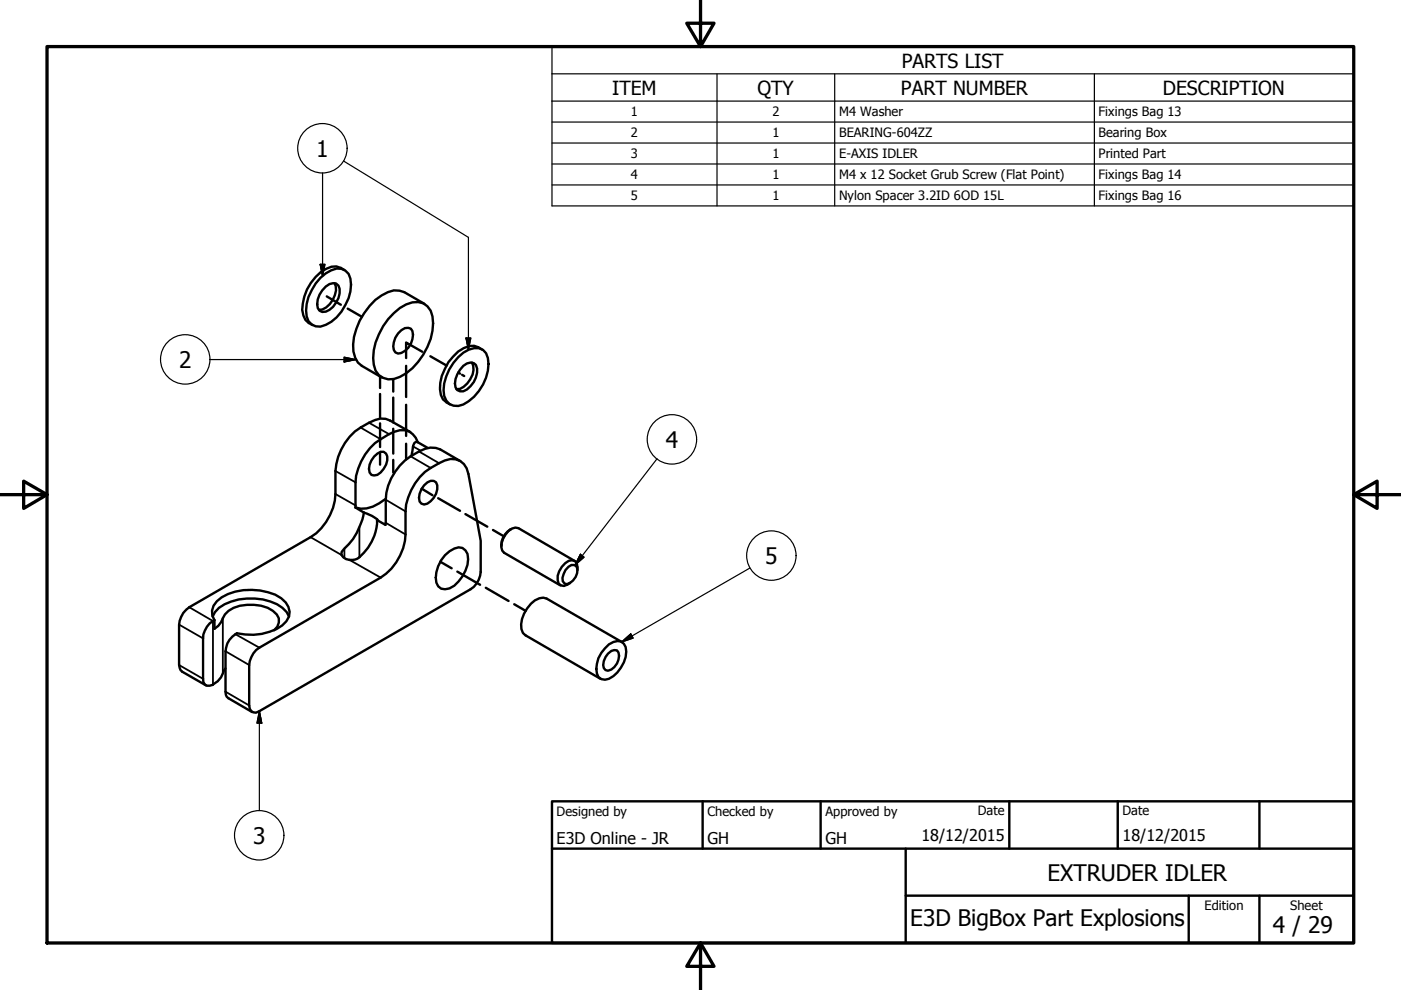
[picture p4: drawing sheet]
<svg xmlns="http://www.w3.org/2000/svg" width="297mm" height="210mm" viewBox="0 0 297 210" stroke-linecap="round" stroke-linejoin="round" font-family="sans-serif">
<!-- layer: Tweak Trail (ISO) -->
<g fill="none" stroke="#000" stroke-width=".51">
<path d="M69.3 62.8l3 1.8M73.7 65.4l3 1.8M80.6 79.8v2.5M86.1 77.6v6.6M89.5 74.6l-3.4-2v3.3M91.2 75.5l3.5 2M97.2 79l.3 .2M98 79.5l.4 .2M80.6 83.5v5.1M80.6 89.8v5M80.6 96v2.5M83.4 80.4v2.6"/>
<path d="M83.4 84.3v5.3M83.4 90.9v5.3M83.4 97.5v2.6M86.1 85.8v6.6M86.1 94.1v3.3M83.4 100.2l.2 .1M89.4 103.6l2.3 1.4M92.9 105.6l4.6 2.7M93.3 119.1l2.5 1.4M98.7 109l4.6 2.7M104.5 112.4l2.3 1.3M97 121.2l4.8 2.8"/>
<path d="M103 124.6l4.8 2.8M109 128.1l2.4 1.4"/>
</g>
<!-- layer: Visible (ISO) -->
<g fill="none" stroke="#000" stroke-width=".51">
<path d="M67.9 58.9a5.4 5.4 0 0 1 4.5-1.9 2.93 2.93 0 0 1 2 3.4 10.4 10.4 0 0 1-5.3 8.5 2.67 2.67 0 0 1-4.1-1.8 9.7 9.7 0 0 1 2.9-8.2zM73 57.2a3.2 3.2 0 0 0-3.8-.2 10.2 10.2 0 0 0-5.1 8.7 3.3 3.3 0 0 0 2.2 3.2M69.1 60.7a1.78 1.78 0 0 1 2.7-.1 4.5 4.5 0 0 1-2.7 5.5h-.8l-.5-.2a3.1 3.1 0 0 1 0-3.4zM70.9 60a4.6 4.6 0 0 1-2.6 5.6l-.7 .1M83.5 66.4a7 7 0 0 1 5.1-2.4 3.4 3.4 0 0 1 3.1 3.1 13.3 13.3 0 0 1-6.9 12.8 3.6 3.6 0 0 1-5.6-2.6 12.8 12.8 0 0 1 4.3-10.9zM85.1 70l.8-.4 .7-.1 .5 .2a2.96 2.96 0 0 1 0 3.2 3.6 3.6 0 0 1-2.7 2.1 1.69 1.69 0 0 1-.9-2.4l.3-1 .6-.9zM90 64.4l-4.3-2.5a4.6 4.6 0 0 0-4.8 .7 13.5 13.5 0 0 0-6 11.9l.4 1.4 .6 1 .8 .7 4.3 2.4M97.2 75.7a5.2 5.2 0 0 1 4.3-1.9 2.93 2.93 0 0 1 2.1 3.4 10.2 10.2 0 0 1-5.4 8.6 2.86 2.86 0 0 1-3-.2 2.86 2.86 0 0 1-1.2-2.9 10.7 10.7 0 0 1 3.2-7zM98.2 77.6a1.78 1.78 0 0 1 2.7-.2 4.6 4.6 0 0 1-2.7 5.6h-.7a1.83 1.83 0 0 1-.9-2.6l.4-1.1zM100.1 76.9a4.4 4.4 0 0 1-2.6 5.6h-.7M102.2 74.1a3.2 3.2 0 0 0-3.9-.3 10 10 0 0 0-5 8.7 3.1 3.1 0 0 0 2.1 3.3M108.4 112.2a3.9 3.9 0 0 0-2.1 3.6"/>
<path d="M121.8 118.9l-11.9-6.9a2.39 2.39 0 0 0-2.7 1.3 3.6 3.6 0 0 0-.7 3.4l.4 .5 11.9 6.9M55 137.3a4.7 4.7 0 0 0-2.2 3.7M120.5 120.2l.7-.4h.6a1.7 1.7 0 0 1 .2 2.5 2.12 2.12 0 0 1-2.3 1.4l-.4-.5a3.7 3.7 0 0 1 1.2-3zM122.4 120.9l-.1-1.4-.4-.5-.6-.2a3.8 3.8 0 0 0-3.1 3.3l.2 1.6 .5 .4 .7 .1 1.2-.6M128.3 137.4a3.4 3.4 0 0 1 3.3-1.4 2.68 2.68 0 0 1 1.1 3.3 7.4 7.4 0 0 1-3.6 4.6 1.72 1.72 0 0 1-2.5-1.1 6.1 6.1 0 0 1 1.7-5.4zM128.9 138.6l.7-.6 .6-.2 .6 .1a2.59 2.59 0 0 1-.6 3.5l-.6 .6-.7 .2-.5-.1a2.1 2.1 0 0 1 0-2.8zM131.8 136.1l-15.9-9.2a3 3 0 0 0-3.3 1.1 5.8 5.8 0 0 0-1.7 6.2l.5 .5 15.9 9.2"/>
</g>
<!-- layer: Border (ISO) -->
<g fill="none" stroke="#000" stroke-width=".38">
<path d="M71.1 99.9l4.3 2.4M76.5 90.6l4.2 2.5M78.2 89.6l4.3 2.4M87.1 96.7l4.2 2.5M87.6 94.7l1.6 .8M88.8 95.7l4.3 2.5M65.8 113.9l6.7 3.8M71.1 104.7l4.3 2.5M73 116.3v2M74.1 118.7l6.6 3.8M76.2 111.7v6.4M81.8 110.8l4.2 2.5"/>
<path d="M81.8 106l4.2 2.4M38 132.4l5.1 3M40.1 128.7l5 3v13.5M47.2 131.1v11.7M47.8 138.1l5 2.9M49.9 134.5l5.1 2.8M38 141l5.1 2.9M47.8 146.7l5 2.9"/>
</g>
<g fill="none" stroke="#000" stroke-width=".51">
<path d="M79.3 96.8l1.4-1h.6a1.91 1.91 0 0 1 .6 2.7 3.3 3.3 0 0 1-2.6 2.3l-.6-.1a2.49 2.49 0 0 1 0-3.1zM87 91.6l-4.3-2.4a4.3 4.3 0 0 0-4.5 .4 12 12 0 0 0-7.1 10.3v4.8a11.7 11.7 0 0 1-5.3 9.2l-25.7 14.8a4.7 4.7 0 0 0-2.1 3.7v8.6l.3 1.1 .3 .3 5.1 2.9M88.6 93.8a3.4 3.4 0 0 0-5-2.3 12.3 12.3 0 0 0-8.2 10.8v5.3M90.7 95l-2.2-1.3a.86 .86 0 0 0-.9 1l-.4 1.9M97.6 97.8l-4.3-2.5a4.6 4.6 0 0 0-4.5 .4 12 12 0 0 0-7 10.3l-.1 5.3-1.8-1M75.4 107.6l1.8 1.1M77.2 108.7a14.9 14.9 0 0 1-4.5 8 .94 .94 0 0 0 .1 1.4 3 3 0 0 0 4.4-.9 10.1 10.1 0 0 0 2.7-6.9M77.2 108.7l1.7 .7 1.1 .7 .1 .2h-.2M81.8 105.8a7.1 7.1 0 0 1-6.4 1.8M89.9 102.9a1.71 1.71 0 0 1 2.6-.6 3.6 3.6 0 0 1-2.6 4.7l-.6-.2a2.46 2.46 0 0 1 0-3.1zM94.4 117.7a3.9 3.9 0 0 1 3.6-1.5l.7 .5a4.3 4.3 0 0 1 0 4.3 7.4 7.4 0 0 1-3.4 3.7 2.03 2.03 0 0 1-2.2-.1 2.03 2.03 0 0 1-.7-2.1 7.5 7.5 0 0 1 2-4.8zM45.1 130.7a5.6 5.6 0 0 1 3.9-3.2 12.6 12.6 0 0 1 10.9 1.4l.9 .9 .5 .9"/>
<path d="M45.5 131.5a3.1 3.1 0 0 1 .5-4 11.5 11.5 0 0 1 10.8-1.9 5.6 5.6 0 0 1 4.6 4.1 4.3 4.3 0 0 1-2.8 3.7 12.6 12.6 0 0 1-8.4 .9 4.5 4.5 0 0 0-2.4 3.8v8.6l.3 1 5.4 3.3M45.5 131.5a4.5 4.5 0 0 0-2.4 3.9v9.2a1.26 1.26 0 0 0 2 .5 4.2 4.2 0 0 0 2.3-2.9l.4-.5M45.5 131.5v1.8a6 6 0 0 0 2.2-3 7.9 7.9 0 0 1 7.7-1.9 4.9 4.9 0 0 1 3.7 2.7v.9l-.3 .9-.7 .7M55 137.3l25.7-14.8a11.6 11.6 0 0 0 5.3-9.2v-4.9a12.2 12.2 0 0 1 9.5-11.1 3.5 3.5 0 0 1 3.8 3.2l2.6 14.2v6.6a4.8 4.8 0 0 1-2.1 3.6l-45.5 26.2a1.33 1.33 0 0 1-1.5-1.5v-8.6"/>
</g>
<!-- layer: Symbol (ISO) -->
<g fill="none" stroke="#000" stroke-width=".25">
<path d="M117 15.7v-5.8h170v5.8M117 15.7h170v5.7M117 15.7v28h170v-22.3M152 15.7v28M177 15.7v28M232 15.7v28M68.4 36.7v21.8M72.8 34.1l26.5 16.2v23.8M117 21.4h170M117 25.9h170M117 30.3h170M117 34.8h170"/>
<path d="M117 39.2h170M67.9 56h1l-.5 2.5zM44.6 76.2h30.8M73 75.7l2.4 .5-2.4 .5zM98.8 71.7h1l-.5 2.4zM139.3 97.3l-17.4 22.5M123.1 117.5l.7 .6-1.9 1.7zM131.8 136.1l1.9-1.7 .5 .9zM159 120.4l-27.2 15.7M55 150.8l.5 2.5h-1zM55 150.8v21.1"/>
<circle cx="68.4" cy="31.4" r="5.2"/>
<circle cx="39.3" cy="76.2" r="5.2"/>
<circle cx="142.5" cy="93.2" r="5.2"/>
<circle cx="163.5" cy="117.8" r="5.2"/>
<circle cx="55" cy="177.1" r="5.2"/>
</g>
<!-- layer: Border (ISO) -->
<path d="M148.5 -.1v10l-2.9-5h5.8l-2.9 5M10 9.9h277v190h-277zM0 104.9h10l-5-2.9v5.8l5-2.9M287 104.9l5 2.9v-5.8l-5 2.9h10M148.5 199.9l2.9 5h-5.8l2.9-5v10" fill="none" stroke="#000" stroke-width=".7"/>
<!-- layer: Title (ISO) -->
<path d="M117 169.9h170v30h-170zM117 179.9h170M149 169.9v10M174 169.9v10M192 179.9v20M214 169.9v10M237 169.9v10M267 169.9v10M192 189.9h95M252 189.9v10M267 189.9v10" fill="none" stroke="#000" stroke-width=".51"/>
<!-- layer: Symbol (ISO) -->
<path d="M67.9 56l.5 2.5zM67.9 56h1l-.5 2.5zM73 76.7l2.4-.5zM73 75.7l2.4 .5-2.4 .5zM98.8 71.7l.5 2.4zM98.8 71.7h1l-.5 2.4zM123.1 117.5l-1.2 2.3zM123.1 117.5l.7 .6-1.9 1.7zM131.8 136.1l1.9-1.7zM131.8 136.1l1.9-1.7 .5 .9zM55 150.8l.5 2.5zM55 150.8l.5 2.5h-1z" fill="#000" stroke="#000" stroke-width=".25"/>
<g font-size="4.8">
<text x="67.1" y="33.2">1</text>
<text x="38" y="78">2</text>
<text x="141.2" y="94.9">4</text>
<text x="162.2" y="119.5">5</text>
<text x="53.7" y="178.9">3</text>
<text x="222.1" y="186.7">EXTRUDER IDLER</text>
<text x="193" y="196.3">E3D BigBox Part Explosions</text>
<text x="269.9" y="197.8">4 / 29</text>
</g>
<g font-size="4.1">
<text x="191.2" y="14.3">PARTS LIST</text>
<text x="129.8" y="20">ITEM</text>
<text x="160.6" y="20.1">QTY</text>
<text x="191" y="20">PART NUMBER</text>
<text x="246.6" y="20.1">DESCRIPTION</text>
</g>
<g font-size="3.4">
<text x="118" y="178.9">E3D Online - JR</text>
<text x="150" y="178.9">GH</text>
<text x="175" y="178.9">GH</text>
<text x="195.4" y="178.3">18/12/2015</text>
<text x="238" y="178.3">18/12/2015</text>
</g>
<g font-size="2.7">
<text x="133.7" y="24.7">1</text>
<text x="133.7" y="29.1">2</text>
<text x="163.8" y="24.7">2</text>
<text x="163.8" y="29.1">1</text>
<text x="177.9" y="24.7">M4 Washer</text>
<text x="177.9" y="29.1">BEARING-604ZZ</text>
<text x="232.9" y="24.7">Fixings Bag 13</text>
<text x="232.9" y="29.1">Bearing Box</text>
<text x="133.7" y="33.6">3</text>
<text x="163.8" y="33.6">1</text>
<text x="177.9" y="33.6">E-AXIS IDLER</text>
<text x="232.9" y="33.6">Printed Part</text>
<text x="133.7" y="37.9">4</text>
<text x="163.8" y="38">1</text>
<text x="177.9" y="38">M4 x 12 Socket Grub Screw (Flat Point)</text>
<text x="232.9" y="38">Fixings Bag 14</text>
<text x="133.7" y="42.4">5</text>
<text x="163.8" y="42.4">1</text>
<text x="177.9" y="42.5">Nylon Spacer 3.2ID 6OD 15L</text>
<text x="232.9" y="42.5">Fixings Bag 16</text>
<text x="118" y="173">Designed by</text>
<text x="150" y="173">Checked by</text>
<text x="175" y="173">Approved by</text>
<text x="207.3" y="172.9">Date</text>
<text x="238" y="172.9">Date</text>
<text x="255.4" y="193">Edition</text>
<text x="273.6" y="193">Sheet</text>
</g>
</svg>
